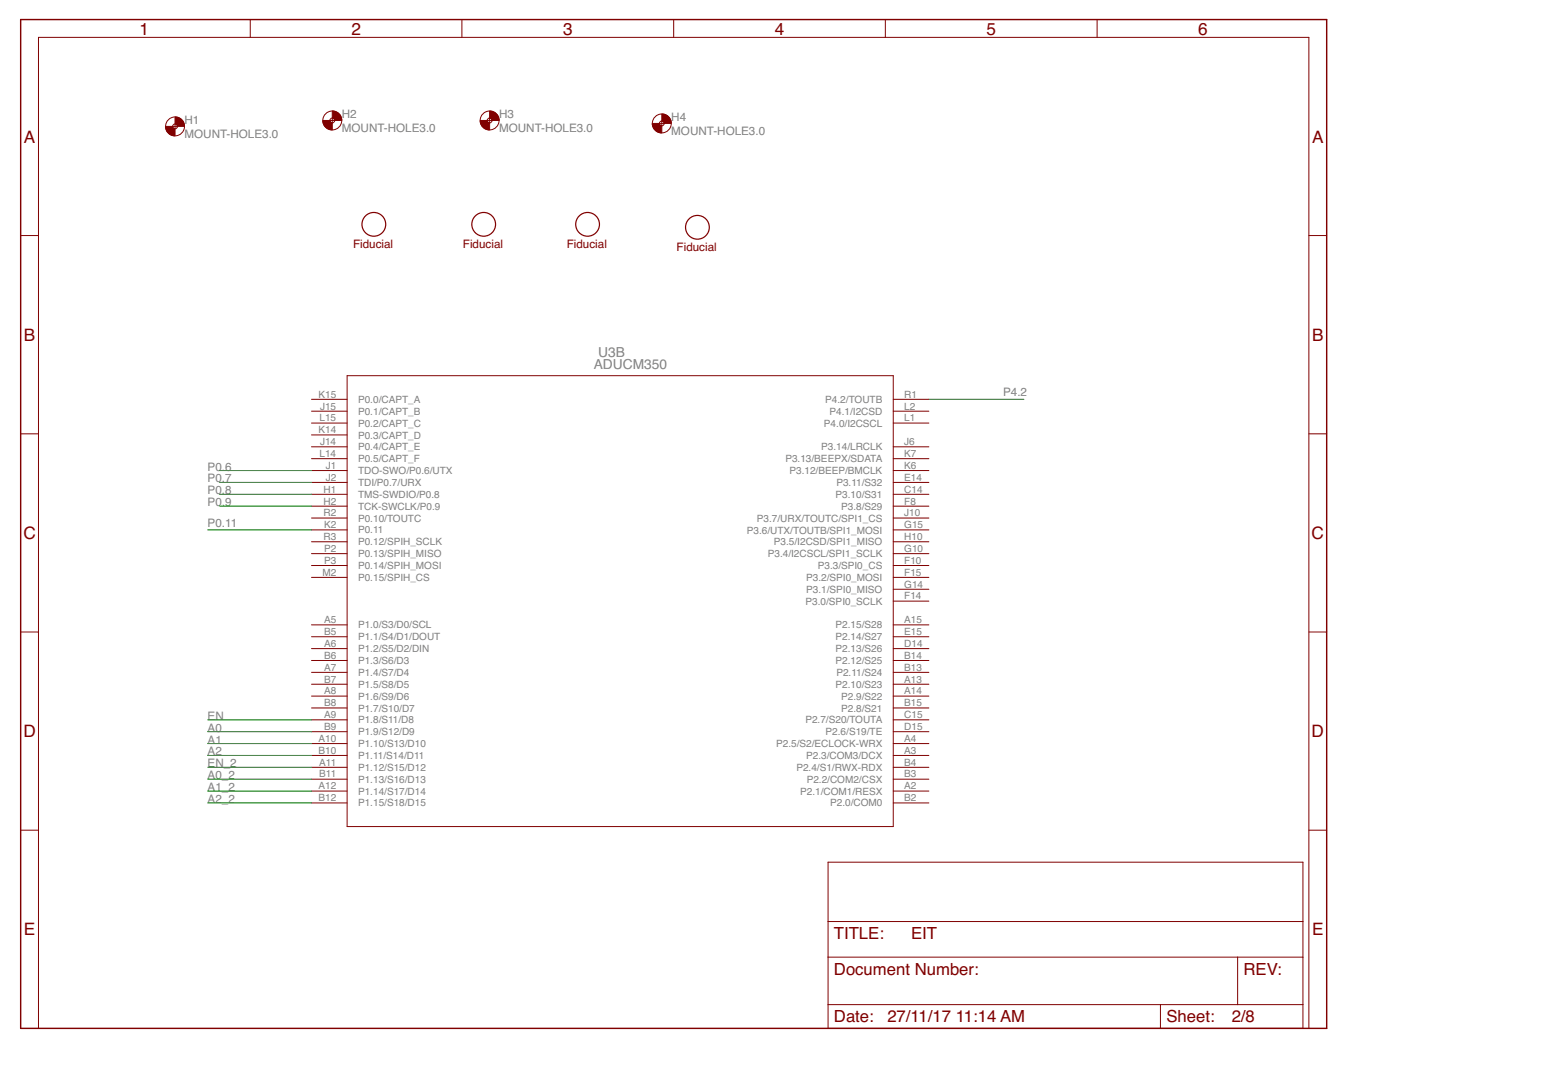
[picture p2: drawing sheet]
<svg xmlns="http://www.w3.org/2000/svg" width="297mm" height="210mm" viewBox="0 0 297 210" stroke-linecap="round" stroke-linejoin="round" font-family="sans-serif">
<g fill="none" stroke="#800000" stroke-width=".19">
<path d="M48.2 3.8v3.4M88.9 3.8v3.4M129.7 3.8v3.4M170.4 3.8v3.4M211.2 3.8v3.4M33.2 24.3h.9M33.7 23.9v.9M63.5 23.2h.9M64 22.8v.9M93.8 23.2h.9M94.3 22.8v.9M126.9 23.8h.9"/>
<path d="M127.4 23.3v.9M4 45.4h3.4M252 45.4h3.4M60 76.9h6.8M60 79.2h6.8M66.8 72.3h105.2v86.9h-105.2zM172 76.9h6.8M172 79.2h6.8M4 83.5h3.4M60 81.5h6.8M60 83.8h6.8M60 86h6.8"/>
<path d="M60 88.3h6.8M60 90.6h6.8M60 92.9h6.8M60 95.2h6.8M60 97.5h6.8M60 99.8h6.8M172 81.5h6.8M172 86h6.8M172 88.3h6.8M172 90.6h6.8M172 92.9h6.8M172 95.2h6.8"/>
<path d="M172 97.5h6.8M172 99.8h6.8M252 83.5h3.4M60 102h6.8M60 104.3h6.8M60 106.6h6.8M60 108.9h6.8M60 111.2h6.8M172 102h6.8M172 104.3h6.8M172 106.6h6.8M172 108.9h6.8"/>
<path d="M172 111.2h6.8M172 115.8h6.8M172 113.5h6.8M4 121.7h3.4M60 120.3h6.8M60 122.6h6.8M60 124.9h6.8M60 127.2h6.8M60 129.5h6.8M60 131.8h6.8M60 134h6.8M60 136.3h6.8"/>
<path d="M60 138.6h6.8M172 120.3h6.8M172 122.6h6.8M172 124.9h6.8M172 127.2h6.8M172 129.5h6.8M172 131.8h6.8M172 134h6.8M172 136.3h6.8M172 138.6h6.8M252 121.7h3.4M4 159.9h3.4"/>
<path d="M60 140.9h6.8M60 143.2h6.8M60 145.5h6.8M60 147.8h6.8M60 150.1h6.8M60 152.3h6.8M60 154.6h6.8M172 140.9h6.8M172 143.2h6.8M172 145.5h6.8M172 147.8h6.8M172 150.1h6.8"/>
<path d="M172 152.3h6.8M172 154.6h6.8M252 159.9h3.4M159.4 166h91.4v32h-91.4zM159.4 177.5h91.4M7.4 198v-190.8h244.6v190.8M159.4 184.3h91.4M159.4 193.5h91.4M223.4 193.5v4.5M238.3 184.3v9.2"/>
<circle cx="33.7" cy="24.3" r="1.82"/>
<circle cx="33.7" cy="24.3" r=".47"/>
<circle cx="64" cy="23.2" r="1.82"/>
<circle cx="64" cy="23.2" r=".47"/>
<circle cx="94.3" cy="23.2" r="1.82"/>
<circle cx="94.3" cy="23.2" r=".47"/>
<circle cx="127.4" cy="23.8" r="1.82"/>
<circle cx="127.4" cy="23.8" r=".47"/>
</g>
<path d="M4 3.8h251.4v194.2h-251.4z" fill="none" stroke="#800000" stroke-width=".28"/>
<g fill="#800000" stroke="#800000" stroke-width=".19">
<path d="M33.7 22.5a1.79 1.79 0 0 1 1.8 1.8h-1.4l-.1-.3-.3-.1z" fill-rule="evenodd"/>
<path d="M31.9 24.3h1.3l.2 .4 .3 .1v1.4a1.82 1.82 0 0 1-1.8-1.9z" fill-rule="evenodd"/>
<path d="M64 21.4a1.82 1.82 0 0 1 1.8 1.8h-1.4l-.1-.3-.3-.1z" fill-rule="evenodd"/>
<path d="M62.1 23.2h1.4l.1 .3 .4 .2v1.3a1.79 1.79 0 0 1-1.9-1.8z" fill-rule="evenodd"/>
<path d="M94.3 21.4a1.82 1.82 0 0 1 1.8 1.8h-1.4l-.1-.3-.3-.1z" fill-rule="evenodd"/>
<path d="M92.4 23.2h1.4l.1 .3 .4 .2v1.3a1.79 1.79 0 0 1-1.9-1.8z" fill-rule="evenodd"/>
<path d="M127.4 21.9a1.79 1.79 0 0 1 1.8 1.9h-1.4l-.1-.3-.3-.2z" fill-rule="evenodd"/>
<path d="M125.6 23.8h1.3l.2 .3 .3 .1v1.4a1.82 1.82 0 0 1-1.8-1.8z" fill-rule="evenodd"/>
</g>
<g fill="none" stroke="#800000" stroke-width=".23">
<circle cx="72" cy="43.2" r="2.29"/>
<circle cx="93.1" cy="43.2" r="2.29"/>
<circle cx="113.1" cy="43.2" r="2.29"/>
<circle cx="134.3" cy="43.8" r="2.29"/>
</g>
<g fill="none" stroke="#008000" stroke-width=".19">
<path d="M178.8 76.9h18.3M42.3 97.5h17.7M42.3 95.2h17.7M42.3 92.9h17.7M42.3 90.6h17.7M40 102h20M40 138.6h20M40 140.9h20M40 145.5h20M40 143.2h20M40 147.8h20M40 150.1h20"/>
<path d="M40 152.3h20M40 154.6h20"/>
</g>
<g font-size="3.3" fill="#800000">
<text x="26.9" y="6.7">1</text>
<text x="67.6" y="6.7">2</text>
<text x="108.4" y="6.7">3</text>
<text x="149.2" y="6.7">4</text>
<text x="189.9" y="6.7">5</text>
<text x="230.7" y="6.7">6</text>
<text x="4.6" y="27.5">A</text>
<text x="252.6" y="27.5">A</text>
<text x="4.6" y="65.6">B</text>
<text x="252.6" y="65.6">B</text>
<text x="4.5" y="103.8">C</text>
<text x="252.5" y="103.8">C</text>
<text x="4.5" y="141.9">D</text>
<text x="252.5" y="141.9">D</text>
<text x="4.6" y="180.1">E</text>
<text x="252.6" y="180.1">E</text>
</g>
<g font-size="3.2" fill="#800000">
<text x="160.5" y="180.9">TITLE:</text>
<text x="175.4" y="180.9">EIT</text>
<text x="160.5" y="187.8">Document Number:</text>
<text x="239.4" y="187.8">REV:</text>
<text x="160.5" y="196.9">Date:</text>
<text x="170.8" y="196.9">27/11/17</text>
<text x="184" y="196.9">11:14 AM</text>
<text x="224.5" y="196.9">Sheet:</text>
<text x="237.1" y="196.9">2/8</text>
</g>
<g font-size="2.6" fill="#808080">
<text x="114.3" y="71">ADUCM350</text>
<text x="115.1" y="68.7">U3B</text>
</g>
<g font-size="2.2" fill="#808080">
<text x="35.5" y="23.8">H1</text>
<text x="65.8" y="22.7">H2</text>
<text x="96.1" y="22.7">H3</text>
<text x="129.2" y="23.2">H4</text>
<text x="35.5" y="26.6">MOUNT-HOLE3.0</text>
<text x="65.8" y="25.4">MOUNT-HOLE3.0</text>
<text x="96.1" y="25.4">MOUNT-HOLE3.0</text>
<text x="129.2" y="26">MOUNT-HOLE3.0</text>
<text x="193.1" y="76.3">P4.2</text>
<text x="40" y="95.2">P0.8</text>
<text x="40" y="92.9">P0.7</text>
<text x="40" y="90.6">P0.6</text>
<text x="40" y="97.5">P0.9</text>
<text x="40" y="101.5">P0.11</text>
<text x="40" y="138.6">EN</text>
<text x="40" y="140.9">A0</text>
<text x="40" y="143.2">A1</text>
<text x="40" y="145.5">A2</text>
<text x="40" y="147.8">EN_2</text>
<text x="40" y="150">A0_2</text>
<text x="40" y="152.3">A1_2</text>
<text x="40" y="154.6">A2_2</text>
</g>
<g font-size="2.2" fill="#800000">
<text x="68" y="47.8">Fiducial</text>
<text x="89.1" y="47.8">Fiducial</text>
<text x="109.1" y="47.8">Fiducial</text>
<text x="130.3" y="48.3">Fiducial</text>
</g>
<g font-size="1.9" fill="#808080">
<text x="61.3" y="76.6">K15</text>
<text x="68.9" y="77.6">P0.0/CAPT_A</text>
<text x="158.9" y="77.6">P4.2/TOUTB</text>
<text x="174.1" y="76.6">R1</text>
<text x="61.3" y="83.4">K14</text>
<text x="61.5" y="81.2">L15</text>
<text x="61.6" y="78.9">J15</text>
<text x="68.9" y="79.9">P0.1/CAPT_B</text>
<text x="68.9" y="82.2">P0.2/CAPT_C</text>
<text x="158.6" y="82.2">P4.0/I2CSCL</text>
<text x="159.7" y="79.9">P4.1/I2CSD</text>
<text x="174.1" y="81.2">L1</text>
<text x="174.1" y="78.9">L2</text>
<text x="61.5" y="88">L14</text>
<text x="61.6" y="85.7">J14</text>
<text x="68.9" y="84.5">P0.3/CAPT_D</text>
<text x="68.9" y="86.7">P0.4/CAPT_E</text>
<text x="68.9" y="89">P0.5/CAPT_F</text>
<text x="151.2" y="89">P3.13/BEEPX/SDATA</text>
<text x="158.1" y="86.7">P3.14/LRCLK</text>
<text x="174.1" y="88">K7</text>
<text x="174.1" y="85.7">J6</text>
<text x="62.3" y="94.9">H1</text>
<text x="62.7" y="90.3">J1</text>
<text x="62.7" y="92.6">J2</text>
<text x="68.9" y="91.3">TDO-SWO/P0.6/UTX</text>
<text x="68.9" y="93.6">TDI/P0.7/URX</text>
<text x="68.9" y="95.9">TMS-SWDIO/P0.8</text>
<text x="152" y="91.3">P3.12/BEEP/BMCLK</text>
<text x="160.9" y="95.9">P3.10/S31</text>
<text x="161" y="93.6">P3.11/S32</text>
<text x="174.1" y="94.9">C14</text>
<text x="174.1" y="92.6">E14</text>
<text x="174.1" y="90.3">K6</text>
<text x="62.3" y="97.2">H2</text>
<text x="62.3" y="99.4">R2</text>
<text x="62.4" y="101.7">K2</text>
<text x="68.9" y="98.2">TCK-SWCLK/P0.9</text>
<text x="68.9" y="100.4">P0.10/TOUTC</text>
<text x="145.7" y="100.5">P3.7/URX/TOUTC/SPI1_CS</text>
<text x="161.9" y="98.2">P3.8/S29</text>
<text x="174.1" y="101.7">G15</text>
<text x="174.1" y="99.4">J10</text>
<text x="174.1" y="97.2">F8</text>
<text x="62.3" y="104">R3</text>
<text x="62.4" y="106.3">P2</text>
<text x="68.9" y="102.7">P0.11</text>
<text x="68.9" y="105">P0.12/SPIH_SCLK</text>
<text x="68.9" y="107.3">P0.13/SPIH_MISO</text>
<text x="143.8" y="102.7">P3.6/UTX/TOUTB/SPI1_MOSI</text>
<text x="147.8" y="107.3">P3.4/I2CSCL/SPI1_SCLK</text>
<text x="149" y="105">P3.5/I2CSD/SPI1_MISO</text>
<text x="174.1" y="106.3">G10</text>
<text x="174.1" y="104">H10</text>
<text x="62.1" y="110.9">M2</text>
<text x="62.4" y="108.6">P3</text>
<text x="68.9" y="109.6">P0.14/SPIH_MOSI</text>
<text x="68.9" y="111.9">P0.15/SPIH_CS</text>
<text x="155.2" y="111.9">P3.2/SPI0_MOSI</text>
<text x="157.4" y="109.6">P3.3/SPI0_CS</text>
<text x="174.1" y="113.2">G14</text>
<text x="174.1" y="110.9">F15</text>
<text x="174.1" y="108.6">F10</text>
<text x="155.1" y="116.5">P3.0/SPI0_SCLK</text>
<text x="155.2" y="114.2">P3.1/SPI0_MISO</text>
<text x="174.1" y="115.4">F14</text>
<text x="62.4" y="120">A5</text>
<text x="62.4" y="122.3">B5</text>
<text x="62.4" y="124.6">A6</text>
<text x="68.9" y="121">P1.0/S3/D0/SCL</text>
<text x="68.9" y="123.3">P1.1/S4/D1/DOUT</text>
<text x="68.9" y="125.6">P1.2/S5/D2/DIN</text>
<text x="160.9" y="125.6">P2.13/S26</text>
<text x="160.9" y="123.3">P2.14/S27</text>
<text x="160.9" y="121">P2.15/S28</text>
<text x="174.1" y="124.6">D14</text>
<text x="174.1" y="122.3">E15</text>
<text x="174.1" y="120">A15</text>
<text x="62.4" y="126.9">B6</text>
<text x="62.4" y="129.2">A7</text>
<text x="62.4" y="131.4">B7</text>
<text x="68.9" y="127.9">P1.3/S6/D3</text>
<text x="68.9" y="130.2">P1.4/S7/D4</text>
<text x="160.9" y="127.9">P2.12/S25</text>
<text x="161" y="130.2">P2.11/S24</text>
<text x="174.1" y="131.4">A13</text>
<text x="174.1" y="129.2">B13</text>
<text x="174.1" y="126.9">B14</text>
<text x="62.4" y="133.7">A8</text>
<text x="62.4" y="136">B8</text>
<text x="68.9" y="132.4">P1.5/S8/D5</text>
<text x="68.9" y="134.7">P1.6/S9/D6</text>
<text x="68.9" y="137">P1.7/S10/D7</text>
<text x="160.9" y="132.4">P2.10/S23</text>
<text x="161.9" y="137">P2.8/S21</text>
<text x="161.9" y="134.7">P2.9/S22</text>
<text x="174.1" y="136">B15</text>
<text x="174.1" y="133.7">A14</text>
<text x="61.3" y="142.9">A10</text>
<text x="62.4" y="138.3">A9</text>
<text x="62.4" y="140.6">B9</text>
<text x="68.9" y="139.3">P1.8/S11/D8</text>
<text x="68.9" y="141.6">P1.9/S12/D9</text>
<text x="68.9" y="143.9">P1.10/S13/D10</text>
<text x="149.4" y="143.9">P2.5/S2/ECLOCK-WRX</text>
<text x="155" y="139.3">P2.7/S20/TOUTA</text>
<text x="158.9" y="141.6">P2.6/S19/TE</text>
<text x="174.1" y="142.9">A4</text>
<text x="174.1" y="140.6">D15</text>
<text x="174.1" y="138.3">C15</text>
<text x="61.3" y="145.2">B10</text>
<text x="61.4" y="147.4">A11</text>
<text x="61.4" y="149.7">B11</text>
<text x="68.9" y="146.2">P1.11/S14/D11</text>
<text x="68.9" y="148.4">P1.12/S15/D12</text>
<text x="153.3" y="148.4">P2.4/S1/RWX-RDX</text>
<text x="155.2" y="146.2">P2.3/COM3/DCX</text>
<text x="174.1" y="149.7">B3</text>
<text x="174.1" y="147.4">B4</text>
<text x="174.1" y="145.2">A3</text>
<text x="61.3" y="152">A12</text>
<text x="61.3" y="154.3">B12</text>
<text x="68.9" y="150.7">P1.13/S16/D13</text>
<text x="68.9" y="153">P1.14/S17/D14</text>
<text x="68.9" y="155.3">P1.15/S18/D15</text>
<text x="154" y="153">P2.1/COM1/RESX</text>
<text x="155.3" y="150.7">P2.2/COM2/CSX</text>
<text x="159.8" y="155.3">P2.0/COM0</text>
<text x="174.1" y="154.3">B2</text>
<text x="174.1" y="152">A2</text>
</g>
</svg>
